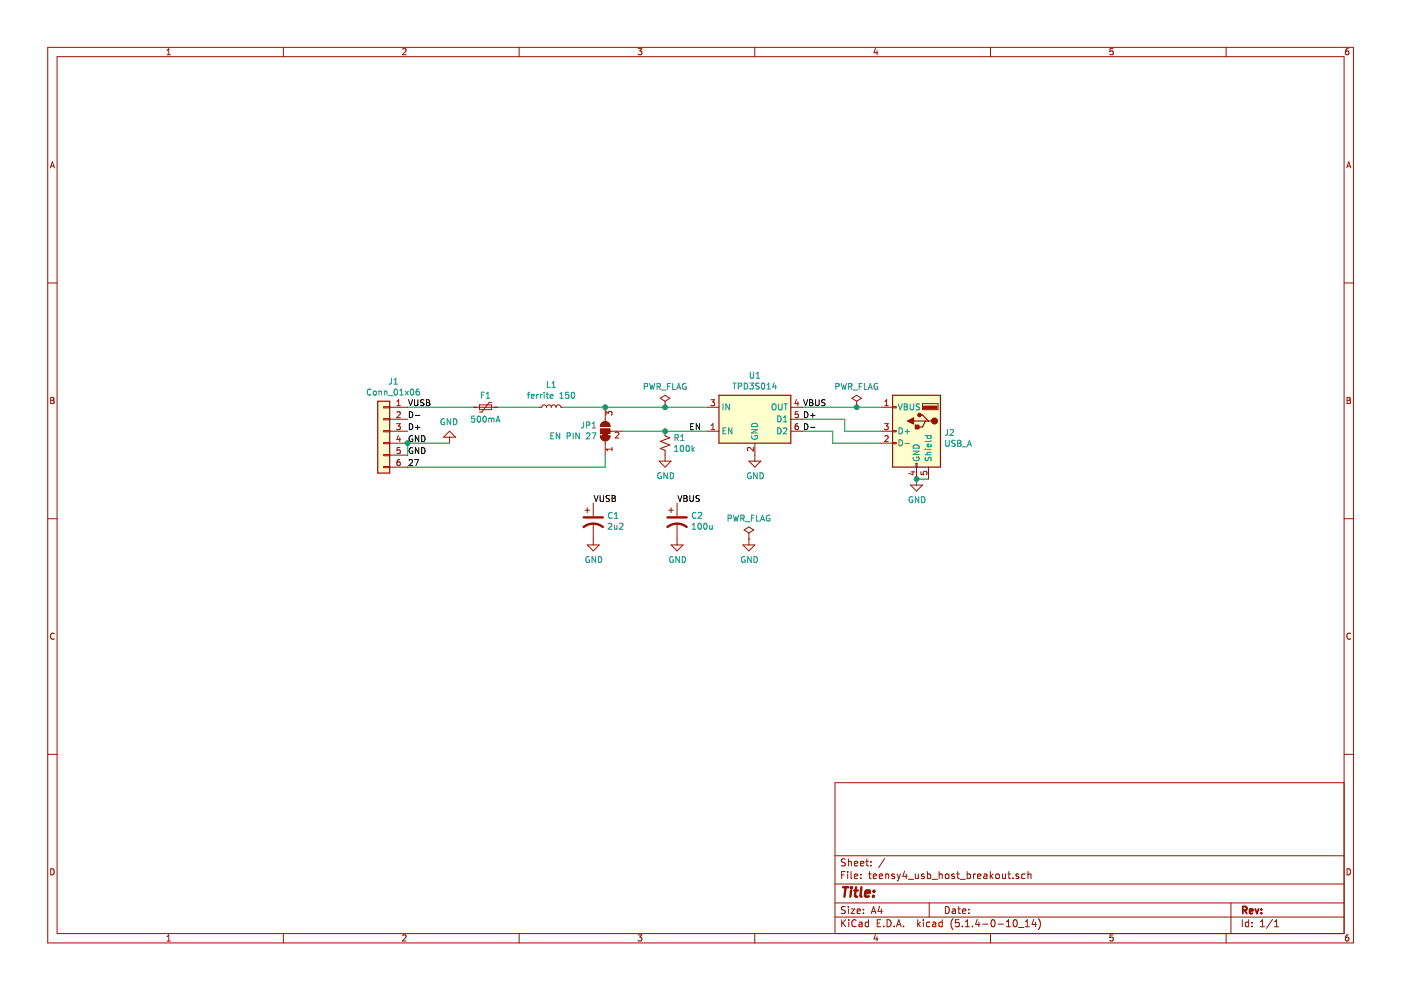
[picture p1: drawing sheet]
EESchema Schematic File Version 4
LIBS:teensy4_usb_host_breakout-cache
EELAYER 30 0
EELAYER END
$Descr A4 11693 8268
encoding utf-8
Sheet 1 1
Title ""
Date ""
Rev ""
Comp ""
Comment1 ""
Comment2 ""
Comment3 ""
Comment4 ""
$EndDescr
$Comp
L Connector_Generic:Conn_01x06 J1
U 1 1
P 3200 3600
F 0 "J1" H 3118 4017 50  0000 C CNN
F 1 "Conn_01x06" H 3118 3926 50  0000 C CNN
F 2 "Connector_PinHeader_2.54mm:PinHeader_1x06_P2.54mm_Vertical" H 3200 3600 50  0001 C CNN
F 3 "~" H 3200 3600 50  0001 C CNN
	1    3200 3600
	-1   0    0    -1  
$EndComp
$Comp
L Connector:USB_A J2
U 1 1
P 7650 3600
F 0 "J2" H 7420 3589 50  0000 R CNN
F 1 "USB_A" H 7420 3498 50  0000 R CNN
F 2 "USB_A_Receptacle_SMD_Wuerth_629104190121:USB_A_Receptacle_SMD_Wuerth_629104190121" H 7800 3550 50  0001 C CNN
F 3 " ~" H 7800 3550 50  0001 C CNN
F 4 "732-11179-1-ND" H 7650 3600 50  0001 C CNN "Digikey"
	1    7650 3600
	-1   0    0    -1  
$EndComp
Text Label 3400 3400 0    50   ~ 0
VUSB
Text Label 3400 3500 0    50   ~ 0
D-
Text Label 3400 3600 0    50   ~ 0
D+
Text Label 3400 3700 0    50   ~ 0
GND
Text Label 3400 3800 0    50   ~ 0
GND
Text Label 3400 3900 0    50   ~ 0
27
$Comp
L Power_Protection:TPD3S014 U1
U 1 1
P 6300 3500
F 0 "U1" H 6300 3867 50  0000 C CNN
F 1 "TPD3S014" H 6300 3776 50  0000 C CNN
F 2 "Package_TO_SOT_SMD:SOT-23-6" H 6300 3850 50  0001 C CNN
F 3 "http://www.ti.com/lit/ds/symlink/tpd3s014.pdf" H 6100 3750 50  0001 C CNN
F 4 "296-38835-1-ND" H 6300 3500 50  0001 C CNN "Digikey"
	1    6300 3500
	1    0    0    -1  
$EndComp
Wire Wire Line
	3400 3700 3400 3800
$Comp
L power:GND #PWR0102
U 1 1
P 3750 3700
F 0 "#PWR0102" H 3750 3450 50  0001 C CNN
F 1 "GND" H 3755 3527 50  0000 C CNN
F 2 "" H 3750 3700 50  0001 C CNN
F 3 "" H 3750 3700 50  0001 C CNN
	1    3750 3700
	-1   0    0    1   
$EndComp
Wire Wire Line
	3400 3700 3750 3700
Connection ~ 3400 3700
Wire Wire Line
	6950 3600 6950 3700
Wire Wire Line
	6950 3700 7350 3700
Wire Wire Line
	6700 3600 6950 3600
Wire Wire Line
	7350 3600 7050 3600
Wire Wire Line
	7050 3600 7050 3500
Wire Wire Line
	7050 3500 6700 3500
Wire Wire Line
	6700 3400 7150 3400
$Comp
L power:GND #PWR0103
U 1 1
P 7650 4000
F 0 "#PWR0103" H 7650 3750 50  0001 C CNN
F 1 "GND" H 7655 3827 50  0000 C CNN
F 2 "" H 7650 4000 50  0001 C CNN
F 3 "" H 7650 4000 50  0001 C CNN
	1    7650 4000
	1    0    0    -1  
$EndComp
Wire Wire Line
	7650 4050 7650 4000
Connection ~ 7650 4000
Wire Wire Line
	7750 4000 7650 4000
$Comp
L Device:CP1 C2
U 1 1
P 5650 4350
F 0 "C2" H 5765 4396 50  0000 L CNN
F 1 "100u" H 5765 4305 50  0000 L CNN
F 2 "Capacitor_SMD:C_1206_3216Metric_Pad1.42x1.75mm_HandSolder" H 5650 4350 50  0001 C CNN
F 3 "~" H 5650 4350 50  0001 C CNN
F 4 "‎478-12404-1-ND‎" H 5650 4350 50  0001 C CNN "Digikey"
	1    5650 4350
	1    0    0    -1  
$EndComp
$Comp
L Device:CP1 C1
U 1 1
P 4950 4350
F 0 "C1" H 5065 4396 50  0000 L CNN
F 1 "2u2" H 5065 4305 50  0000 L CNN
F 2 "Capacitor_SMD:C_0805_2012Metric_Pad1.15x1.40mm_HandSolder" H 4950 4350 50  0001 C CNN
F 3 "~" H 4950 4350 50  0001 C CNN
F 4 "1276-1188-1-ND" H 4950 4350 50  0001 C CNN "Digikey"
	1    4950 4350
	1    0    0    -1  
$EndComp
$Comp
L power:GND #PWR0104
U 1 1
P 4950 4500
F 0 "#PWR0104" H 4950 4250 50  0001 C CNN
F 1 "GND" H 4955 4327 50  0000 C CNN
F 2 "" H 4950 4500 50  0001 C CNN
F 3 "" H 4950 4500 50  0001 C CNN
	1    4950 4500
	1    0    0    -1  
$EndComp
$Comp
L power:GND #PWR0105
U 1 1
P 5650 4500
F 0 "#PWR0105" H 5650 4250 50  0001 C CNN
F 1 "GND" H 5655 4327 50  0000 C CNN
F 2 "" H 5650 4500 50  0001 C CNN
F 3 "" H 5650 4500 50  0001 C CNN
	1    5650 4500
	1    0    0    -1  
$EndComp
Text Label 4950 4200 0    50   ~ 0
VUSB
Text Label 5650 4200 0    50   ~ 0
VBUS
Text Label 6700 3400 0    50   ~ 0
VBUS
$Comp
L Device:Polyfuse_Small F1
U 1 1
P 4050 3400
F 0 "F1" V 3950 3400 50  0000 C CNN
F 1 "500mA" V 4150 3400 50  0000 C CNN
F 2 "Inductor_SMD:L_0805_2012Metric_Pad1.15x1.40mm_HandSolder" H 4100 3200 50  0001 L CNN
F 3 "~" H 4050 3400 50  0001 C CNN
F 4 "507-1813-1-ND" V 4050 3400 50  0001 C CNN "Digikey"
	1    4050 3400
	0    1    1    0   
$EndComp
Wire Wire Line
	3400 3400 3950 3400
$Comp
L Device:L_Small L1
U 1 1
P 4600 3400
F 0 "L1" V 4785 3400 50  0000 C CNN
F 1 "ferrite 150" V 4694 3400 50  0000 C CNN
F 2 "Inductor_SMD:L_0805_2012Metric_Pad1.15x1.40mm_HandSolder" H 4600 3400 50  0001 C CNN
F 3 "~" H 4600 3400 50  0001 C CNN
F 4 "‎490-1038-1-ND‎" V 4600 3400 50  0001 C CNN "Digikey"
	1    4600 3400
	0    -1   -1   0   
$EndComp
Wire Wire Line
	4150 3400 4500 3400
Wire Wire Line
	5900 3400 5550 3400
Wire Wire Line
	5200 3600 5550 3600
Text Label 6700 3500 0    50   ~ 0
D+
Text Label 6700 3600 0    50   ~ 0
D-
$Comp
L power:GND #PWR0106
U 1 1
P 6300 3800
F 0 "#PWR0106" H 6300 3550 50  0001 C CNN
F 1 "GND" H 6305 3627 50  0000 C CNN
F 2 "" H 6300 3800 50  0001 C CNN
F 3 "" H 6300 3800 50  0001 C CNN
	1    6300 3800
	1    0    0    -1  
$EndComp
$Comp
L power:PWR_FLAG #FLG0101
U 1 1
P 6250 4500
F 0 "#FLG0101" H 6250 4575 50  0001 C CNN
F 1 "PWR_FLAG" H 6250 4673 50  0000 C CNN
F 2 "" H 6250 4500 50  0001 C CNN
F 3 "~" H 6250 4500 50  0001 C CNN
	1    6250 4500
	1    0    0    -1  
$EndComp
$Comp
L power:GND #PWR0107
U 1 1
P 6250 4500
F 0 "#PWR0107" H 6250 4250 50  0001 C CNN
F 1 "GND" H 6255 4327 50  0000 C CNN
F 2 "" H 6250 4500 50  0001 C CNN
F 3 "" H 6250 4500 50  0001 C CNN
	1    6250 4500
	1    0    0    -1  
$EndComp
$Comp
L power:PWR_FLAG #FLG0102
U 1 1
P 7150 3400
F 0 "#FLG0102" H 7150 3475 50  0001 C CNN
F 1 "PWR_FLAG" H 7150 3573 50  0000 C CNN
F 2 "" H 7150 3400 50  0001 C CNN
F 3 "~" H 7150 3400 50  0001 C CNN
	1    7150 3400
	1    0    0    -1  
$EndComp
Connection ~ 7150 3400
Wire Wire Line
	7150 3400 7350 3400
$Comp
L power:PWR_FLAG #FLG0103
U 1 1
P 5550 3400
F 0 "#FLG0103" H 5550 3475 50  0001 C CNN
F 1 "PWR_FLAG" H 5550 3573 50  0000 C CNN
F 2 "" H 5550 3400 50  0001 C CNN
F 3 "~" H 5550 3400 50  0001 C CNN
	1    5550 3400
	1    0    0    -1  
$EndComp
Connection ~ 5550 3400
Connection ~ 5550 3600
Wire Wire Line
	5550 3600 5900 3600
$Comp
L power:GND #PWR0101
U 1 1
P 5550 3800
F 0 "#PWR0101" H 5550 3550 50  0001 C CNN
F 1 "GND" H 5555 3627 50  0000 C CNN
F 2 "" H 5550 3800 50  0001 C CNN
F 3 "" H 5550 3800 50  0001 C CNN
	1    5550 3800
	1    0    0    -1  
$EndComp
$Comp
L Device:R_Small_US R1
U 1 1
P 5550 3700
F 0 "R1" H 5618 3746 50  0000 L CNN
F 1 "100k" H 5618 3655 50  0000 L CNN
F 2 "Resistor_SMD:R_0805_2012Metric_Pad1.15x1.40mm_HandSolder" H 5550 3700 50  0001 C CNN
F 3 "~" H 5550 3700 50  0001 C CNN
F 4 "311-100KCRCT-ND" H 5550 3700 50  0001 C CNN "Digikey"
	1    5550 3700
	1    0    0    -1  
$EndComp
$Comp
L Jumper:SolderJumper_3_Bridged12 JP1
U 1 1
P 5050 3600
F 0 "JP1" V 5096 3667 50  0000 L CNN
F 1 "EN PIN 27" V 5005 3667 50  0000 L CNN
F 2 "Jumper:SolderJumper-3_P1.3mm_Bridged12_RoundedPad1.0x1.5mm" H 5050 3600 50  0001 C CNN
F 3 "~" H 5050 3600 50  0001 C CNN
	1    5050 3600
	0    -1   -1   0   
$EndComp
Text Label 5750 3600 0    50   ~ 0
EN
Wire Wire Line
	5050 3900 5050 3800
Wire Wire Line
	5050 3400 5550 3400
Wire Wire Line
	4700 3400 5050 3400
Connection ~ 5050 3400
Wire Wire Line
	3400 3900 5050 3900
$EndSCHEMATC
